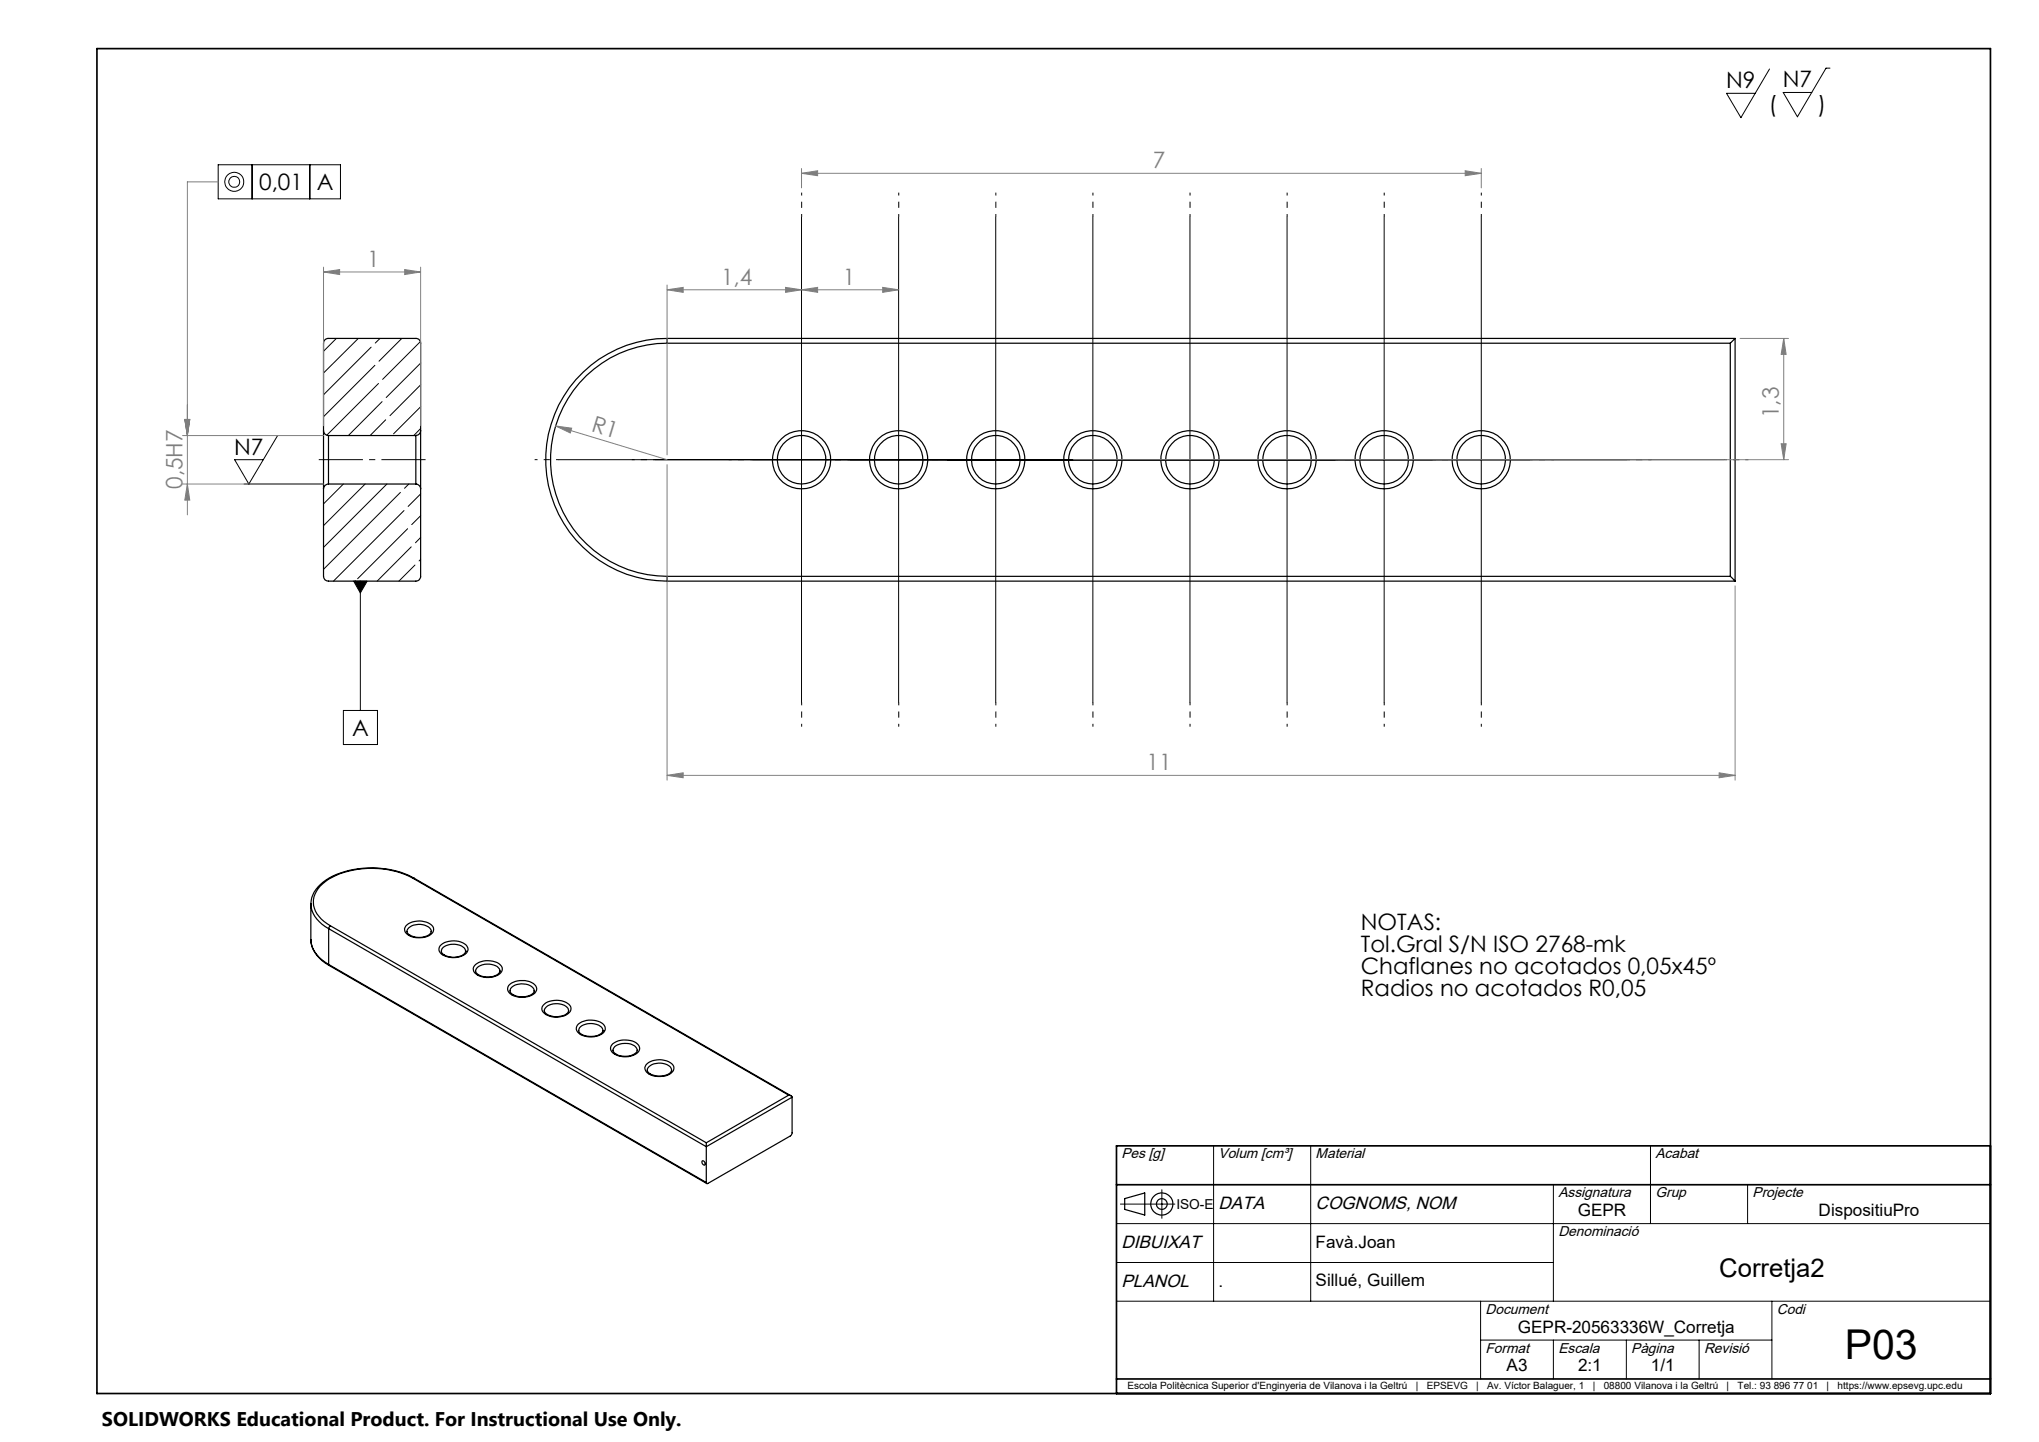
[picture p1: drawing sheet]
<svg xmlns="http://www.w3.org/2000/svg" width="420mm" height="297mm" viewBox="0 0 420 297" stroke-linecap="round" stroke-linejoin="round" font-family="sans-serif">
<g fill="none" stroke="#000" stroke-width=".25">
<path d="M137.4 69.7v1M137.4 70.7a24 24 0 0 0-24 24 24 24 0 0 0 24 24M137.4 69.7a25 25 0 0 0-25 25 25 25 0 0 0 25 25M137.4 70.7h219M137.4 69.7h220M356.4 70.7v48M357.4 69.7l-1 1M357.4 69.7v50M66.6 88.7v-18a.97 .97 0 0 1 1.1-1h18a.96 .96 0 0 1 .9 1v18M66.6 88.7v.1a1.02 1.02 0 0 0 1.1 .9M66.6 88.7v12M67.7 89.7v10"/>
<path d="M67.7 99.7h-.3a1.01 1.01 0 0 0-.8 1M67.7 89.7h18M67.7 99.7h18M85.7 89.7v10M85.7 99.7a1.05 1.05 0 0 1 .9 1M86.6 88.7v.2a1.01 1.01 0 0 1-.9 .8M86.6 88.7v12M66.6 100.7v18a.97 .97 0 0 0 1.1 1h18a.96 .96 0 0 0 .9-1v-18M137.4 118.7v1M137.4 118.7h219M137.4 119.7h220M356.4 118.7l1 1"/>
<path d="M64 193.5a6.5 6.5 0 0 0 3.8 5.4M64 186.2a6.1 6.1 0 0 0 3.7 5.1M67.7 198.6l.1 .3M67.7 191.3l77.8 44.9M67.7 198.6l77.8 45M67.7 191.3v7.3M67.8 198.9l77.8 44.9M68.1 190.7l-.4 .6M68.1 190.7l77.4 44.7M83.6 190.7a4.1 4.1 0 0 1 5.5 .1 1.46 1.46 0 0 1-1.2 2.1 4 4 0 0 1-4.5-1 1.06 1.06 0 0 1 .2-1.2zM84.2 191.1a3.4 3.4 0 0 1 4.5 .3 1 1 0 0 1-.9 1.4 3.5 3.5 0 0 1-3.9-.8v-.4zM85 180.9a18.8 18.8 0 0 0-17.3 .2 5.6 5.6 0 0 0-3.1 5.4 6.6 6.6 0 0 0 3.5 4.2"/>
<path d="M85 180.9h.3M85 180.9l77.5 44.7M85.3 180.9a18.9 18.9 0 0 0-18.1 .3 6.3 6.3 0 0 0-3.2 4.9v7.4a6.2 6.2 0 0 0 3.7 5.1M85.3 180.9l77.6 44.8M90.6 194.8a4.1 4.1 0 0 1 5.6 .1 1.43 1.43 0 0 1-1.2 2.1 4.3 4.3 0 0 1-4.3-.8 1.09 1.09 0 0 1-.1-1.4zM95.9 195.9a1.74 1.74 0 0 1-1.8 1.2 2.97 2.97 0 0 1-3.2-1 1.32 1.32 0 0 1 1.4-1.5 3.4 3.4 0 0 1 3.5 .9l.1 .4M95.9 195.9h.1M98 198.6a4.2 4.2 0 0 1 5.3 .4 1.44 1.44 0 0 1-1.2 2 4.3 4.3 0 0 1-4.3-.7l-.2-.2a1.12 1.12 0 0 1 .4-1.5zM98.4 199.2a3.5 3.5 0 0 1 4.5 .4 1.02 1.02 0 0 1-1 1.4 3.4 3.4 0 0 1-3.9-.8v-.4zM103 200h.1M104.8 203a4.2 4.2 0 0 1 5.5 .1 1.47 1.47 0 0 1-1.1 2 4 4 0 0 1-4.5-1 1.15 1.15 0 0 1 .1-1.1zM105.4 203.3a3.5 3.5 0 0 1 4.5 .4 .84 .84 0 0 1-.6 1.2 3.4 3.4 0 0 1-4.2-.6v-.5z"/>
<path d="M112.1 206.8a4.2 4.2 0 0 1 5.3 .3 1.29 1.29 0 0 1-.7 1.9 4 4 0 0 1-5-.8 1.11 1.11 0 0 1 .4-1.4zM112.5 207.4a3.4 3.4 0 0 1 4.5 .3 1.06 1.06 0 0 1-.9 1.5 3.4 3.4 0 0 1-4-.9v-.4zM117.1 208.2h.1M119.2 210.9a4.2 4.2 0 0 1 5.3 .3 1.45 1.45 0 0 1-1.2 2.1 4.3 4.3 0 0 1-4.3-.7 1.17 1.17 0 0 1 .2-1.7zM119.6 211.5a3.5 3.5 0 0 1 4.5 .3 1.06 1.06 0 0 1-.9 1.5 3.7 3.7 0 0 1-3.9-.7l-.1-.6zM124.2 212.3h.1M126.2 215a4.3 4.3 0 0 1 5.4 .3 1.42 1.42 0 0 1-1.2 2.1 4.3 4.3 0 0 1-4.4-.7 1.17 1.17 0 0 1 .2-1.7zM126.6 215.6a3.7 3.7 0 0 1 4.4 0 .87 .87 0 0 1 .2 .9 .87 .87 0 0 1-.7 .7 3.4 3.4 0 0 1-4.2-.7v-.4zM131.3 216.3v.1M133.1 219.3a4.1 4.1 0 0 1 5.5 .1 1.46 1.46 0 0 1-1.2 2.1 4 4 0 0 1-4.4-1 .97 .97 0 0 1 .1-1.2zM133.3 220.4a2.21 2.21 0 0 1 2.3-1.4 2.53 2.53 0 0 1 2.7 1.2v.2M133.3 220.4a1.81 1.81 0 0 0 1.9 1.2 3.1 3.1 0 0 0 3.1-1v-.2"/>
<path d="M138.3 220.4h.1M144.7 239.1a.54 .54 0 0 1 .5 .3 .54 .54 0 0 1-.1 .6l-.4-.3-.1-.4zM145.5 235.4v.8M145.5 236.2v7.4M162.5 225.6l.4 .1 .3 .3M162.5 225.6l-17 9.8M163.2 226v7.4l-.3 .5-17.1 9.8-.2 .1-.1-.2M163.2 226l-17.7 10.2M231.7 246.9l4.1-1.2v4.6l-4.1-1.2z"/>
<circle cx="165.1" cy="94.7" r="6"/>
<circle cx="165.1" cy="94.7" r="5"/>
<circle cx="185.1" cy="94.7" r="5"/>
<circle cx="185.1" cy="94.7" r="6"/>
<circle cx="205.1" cy="94.7" r="5"/>
<circle cx="205.1" cy="94.7" r="6"/>
<circle cx="225.1" cy="94.7" r="5"/>
<circle cx="225.1" cy="94.7" r="6"/>
<circle cx="245.1" cy="94.7" r="5"/>
<circle cx="245.1" cy="94.7" r="6"/>
<circle cx="265.1" cy="94.7" r="5"/>
<circle cx="265.1" cy="94.7" r="6"/>
<circle cx="285.1" cy="94.7" r="5"/>
<circle cx="285.1" cy="94.7" r="6"/>
<circle cx="305.1" cy="94.7" r="5"/>
<circle cx="305.1" cy="94.7" r="6"/>
<circle cx="239.3" cy="248" r="1.11"/>
<circle cx="239.3" cy="248" r="2.28"/>
</g>
<g fill="none" stroke="#000" stroke-width=".21">
<path d="M364.5 14.2l-5.9 10-3-5h5.9M376.9 14h-.8l-5.9 10.1-2.9-5.1h5.9M44.9 33.9h25.2v7.1h-25.2zM51.9 33.9v7.1M63.8 33.9v7.1M165.1 44.7v100M185.1 44.7v100M205.1 44.7v100M225.1 44.7v100M245.1 44.7v100M265.1 44.7v100M285.1 44.7v100"/>
<path d="M305.1 44.7v100M69.3 69.7l-2.7 2.7M73.8 69.7l-7.2 7.1M76.4 71.5l-9.8 9.8M77.2 75.2l-10.6 10.6M78 79l-10.7 10.6M78.3 69.7l-1 1M82.8 69.7l-4.7 4.7M86.6 70.4l-7.8 7.7M86.6 74.8l-7 7.1M86.6 79.3l-6.3 6.3M50.3 99.7h16.3"/>
<path d="M57.2 89.7l-5.9 10-3-5h5.9M70.7 99.7l-4.1 4.1M75.2 99.7l-8.6 8.6M78.7 82.7l-6.9 7M79.4 86.5l-3.2 3.2M79.7 99.7l-13.1 13M84.2 99.7l-.9 .9M86.6 83.8l-5.5 5.6M86.6 88.3l-1.4 1.4M115.1 94.7h240M72.8 119.7h2.8l-1.4 2.4zM73.2 119.6v.1"/>
<path d="M74.2 119.7v26.6M82.5 101.4l-15.9 15.9M83.2 105.2l-14.5 14.5M84 108.9l-10.3 10.3M84.7 112.6l-7 7.1M85.5 116.4l-3.3 3.3M86.6 101.7l-2.5 2.6M86.6 106.2l-1.8 1.9M86.6 110.7l-1 1.1M86.6 115.2l-.3 .3M70.7 146.3h7.1v7h-7.1zM250 236v32"/>
<path d="M270 236v32M340 236v16M230 252h180M230.8 248h11.2M239.3 245v5.9M320 244v24M360 244v8M230 268h180M230 260h90M305 268v16M305 276h60M320 276v8"/>
<path d="M335 276v8M350 276v8M365 268v16"/>
<circle cx="48.2" cy="37.4" r="1.95"/>
<circle cx="48.3" cy="37.4" r="1.13"/>
</g>
<g fill="none" stroke="#808080" stroke-width=".21">
<path d="M44.9 37.5h-6.3v68.5M165.1 35.7l3.3-.5v1zM165.1 34.7v4M165.1 35.7h140M301.8 35.2l3.3 .5-3.3 .5zM305.1 34.7v4M66.6 56l3.4-.5v1zM66.6 55v32.7M66.6 56h20M83.4 55.5l3.2 .5-3.2 .5zM86.6 55v32.7M137.4 59.7l3.3-.5v1z"/>
<path d="M137.4 58.7v35M137.4 59.7h47.7M161.8 59.2l3.3 .5-3.3 .5zM165.1 59.7l3.3-.5v1zM181.8 59.2l3.3 .5-3.3 .5zM358.4 69.7h10M367.4 69.7l.5 3.3h-1zM367.4 69.7v25M37.6 89.7h29M37.6 99.7h29M38.1 86.4h1l-.5 3.3zM38.6 99.7l.5 3.3h-1z"/>
<path d="M114.4 87.7l3.4 .5-.3 1zM114.4 87.7l23 7M137.4 95.7v65M221.1 94.7h147.3M366.9 91.4h1l-.5 3.3zM357.4 120.7v40M137.4 159.7l3.3-.5v1zM137.4 159.7h220M354.1 159.2l3.3 .5-3.3 .5z"/>
</g>
<g fill="none" stroke="#000" stroke-width=".21" stroke-dasharray="15.2 1.3 1.3 1.3" stroke-dashoffset="14.6" stroke-linecap="butt">
<path d="M165.1 44.7v-5M185.1 44.7v-5M205.1 44.7v-5M225.1 44.7v-5M245.1 44.7v-5M265.1 44.7v-5M285.1 44.7v-5M305.1 44.7v-5M115.1 94.7h-5M135.1 94.7h-5M155.1 94.7h-5M175.1 94.7h-5"/>
<path d="M195.1 94.7h-5M215.1 94.7h5M215.1 94.7h-5M235.1 94.7h5M235.1 94.7h-5M255.1 94.7h5M255.1 94.7h-5M275.1 94.7h5M295.1 94.7h5M315.1 94.7h5M335.1 94.7h5M355.1 94.7h5"/>
<path d="M165.1 144.7v5M185.1 144.7v5M205.1 144.7v5M225.1 144.7v5M245.1 144.7v5M265.1 144.7v5M285.1 144.7v5M305.1 144.7v5"/>
</g>
<path d="M65.7 94.7h22" fill="none" stroke="#000" stroke-width=".21" stroke-dasharray="15.2 1.3 1.3 1.3" stroke-dashoffset="6.1" stroke-linecap="butt"/>
<path d="M20 10h390v277h-390zM410 236h-180v51M230 244h180M230 284h180" fill="none" stroke="#000" stroke-width=".35"/>
<path d="M72.8 119.7h2.8l-1.4 2.4z" fill="#000"/>
<g fill="#808080">
<path d="M114.4 87.7l3.4 .5-.3 1z"/>
<path d="M354.1 159.2l3.3 .5-3.3 .5zM137.4 159.7l3.3-.5v1zM161.8 59.2l3.3 .5-3.3 .5zM137.4 59.7l3.3-.5v1z"/>
<path d="M165.1 35.7l3.3-.5v1zM301.8 35.2l3.3 .5-3.3 .5zM165.1 59.7l3.3-.5v1zM181.8 59.2l3.3 .5-3.3 .5z"/>
<path d="M66.6 56l3.4-.5v1zM83.4 55.5l3.2 .5-3.2 .5z"/>
<path d="M366.9 91.4h1l-.5 3.3zM367.4 69.7l.5 3.3h-1z"/>
<path d="M38.1 86.4h1l-.5 3.3zM38.6 99.7l.5 3.3h-1zM38.1 86.4h1l-.5 3.3z"/>
</g>
<text font-size="8.5" x="380" y="279.8">P03</text>
<text font-size="5.3" x="354.1" y="263">Corretja2</text>
<g font-size="4.7">
<text x="355.5" y="18.2">N9</text>
<text x="364.4" y="23">(</text>
<text x="367.2" y="18">N7</text>
<text x="374.5" y="23">)</text>
<text x="53.4" y="39.2">0,01</text>
<text x="65.3" y="39.2">A</text>
<text x="48.2" y="93.7">N7</text>
<text x="72.5" y="151.6">A</text>
<text x="280.3" y="191.5">NOTAS:</text>
<text x="280.3" y="196">Tol.Gral S/N ISO 2768-mk</text>
<text x="280.3" y="200.6">Chaflanes no acotados 0,05x45º</text>
<text x="280.3" y="205.1">Radios no acotados R0,05</text>
</g>
<g font-size="4.7" fill="#808080">
<text x="237.4" y="34.7">7</text>
<text x="75.6" y="55">1</text>
<text x="148.5" y="58.7">1,4</text>
<text x="173.6" y="58.7">1</text>
<text x="121.6" y="88.9" transform="rotate(17 121.6 88.9)">R1</text>
<text x="366.4" y="86.2" transform="rotate(-90 366.4 86.2)">1,3</text>
<text x="37.6" y="100.7" transform="rotate(-90 37.6 100.7)">0,5H7</text>
<text x="236.2" y="158.7">11</text>
</g>
<text font-size="4.1" x="21" y="293.7">SOLIDWORKS Educational Product. For Instructional Use Only.</text>
<g font-size="3.7">
<text x="251" y="249">DATA</text>
<text x="271" y="249">COGNOMS, NOM</text>
<text x="231" y="257">DIBUIXAT</text>
<text x="231" y="265">PLANOL</text>
</g>
<g font-size="3.5">
<text x="325" y="250.5">GEPR</text>
<text x="374.6" y="250.5">DispositiuPro</text>
<text x="271" y="257">Favà.Joan</text>
<text x="251" y="265">.</text>
<text x="271" y="265">Sillué, Guillem</text>
<text x="312.7" y="274.5">GEPR-20563336W_Corretja</text>
<text x="310.3" y="282.5">A3</text>
<text x="325.1" y="282.5">2:1</text>
<text x="340.1" y="282.5">1/1</text>
</g>
<g font-size="2.9">
<text x="231" y="238.6">Pes [g]</text>
<text x="251" y="238.6">Volum [cm³]</text>
<text x="271" y="238.6">Material</text>
<text x="341" y="238.6">Acabat</text>
<text x="321" y="246.6">Assignatura</text>
<text x="341" y="246.6">Grup</text>
<text x="361" y="246.6">Projecte</text>
<text x="321" y="254.6">Denominació</text>
<text x="306" y="270.6">Document</text>
<text x="366" y="270.6">Codi</text>
<text x="306" y="278.6">Format</text>
<text x="321" y="278.6">Escala</text>
<text x="336" y="278.6">Pàgina</text>
<text x="351" y="278.6">Revisió</text>
</g>
<text font-size="2.8" x="242.3" y="249">ISO-E</text>
<g font-size="2.1">
<text x="232.2" y="286.2">Escola Politècnica Superior d'Enginyeria de Vilanova i la Geltrú</text>
<text x="291.6" y="286.2">|</text>
<text x="293.9" y="286.2">EPSEVG</text>
<text x="304.1" y="286.2">|</text>
<text x="306.3" y="286.2">Av. Víctor Balaguer, 1</text>
<text x="328.1" y="286.2">|</text>
<text x="330.3" y="286.2">08800 Vilanova i la Geltrú</text>
<text x="355.7" y="286.2">|</text>
<text x="357.9" y="286.2">Tel.: 93 896 77 01</text>
<text x="376.2" y="286.2">|</text>
<text x="378.5" y="286.2">https://www.epsevg.upc.edu</text>
</g>
</svg>
